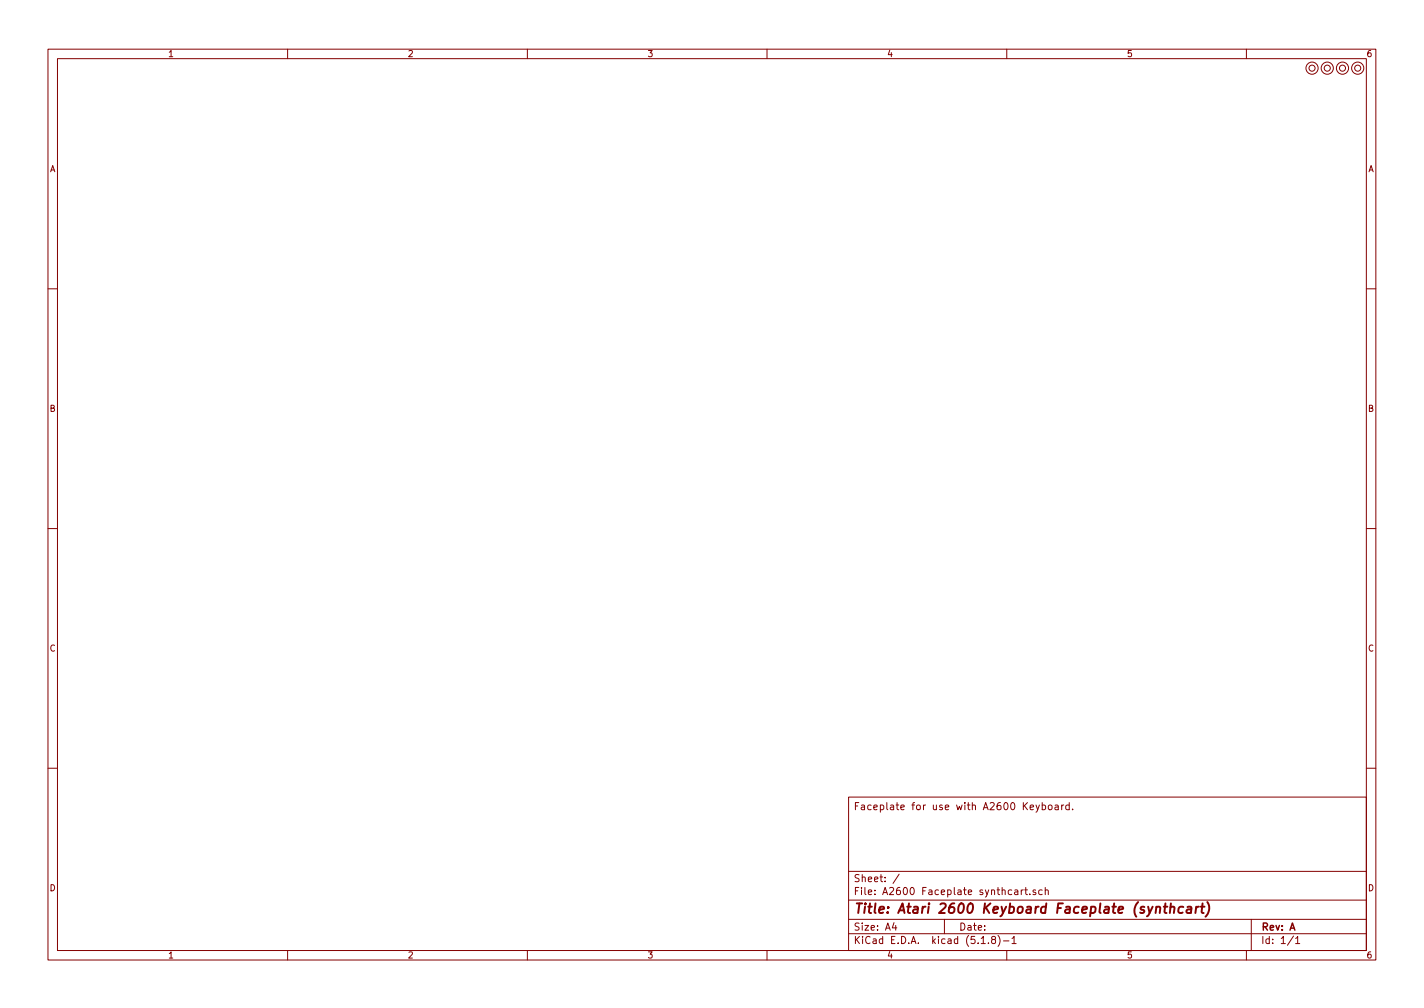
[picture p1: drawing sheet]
<svg xmlns="http://www.w3.org/2000/svg" width="297mm" height="210mm" viewBox="0 0 297 210" stroke-linecap="round" stroke-linejoin="round" font-family="sans-serif">
<g fill="none" stroke="#840000" stroke-width=".21">
<path d="M10 10.3h277v189.9h-277zM12 12.2h273v186.1h-273zM60 10.3v1.9M110 10.3v1.9M160 10.3v1.9M210 10.3v1.9M260 10.3v1.9M10 60.2h2M285 60.2h2M10 110.3h2M285 110.3h2M10 160.2h2"/>
<path d="M177 166.3h108v32h-108zM216.1 167.9l.4 1M216.8 167.9l-.5 1.4-.2 .1M217.4 168l.4-.1 .3 .3-.1 .6-.2 .1-.4-.1M217.4 167.4v1.5M218.7 168l.2-.1 .5 .1v.8l-.2 .1-.5-.1zM220.1 168h.6l.1 .9M220.8 168.3h-.6l-.2 .2 .2 .4 .6-.1M221.5 167.9v1M221.9 167.9l-.4 .3M223 168l-.4-.1-.3 .3 .1 .6 .2 .1 .4-.1M223 167.4v1.5"/>
<path d="M223.7 168.8v.1M285 160.2h2M60 198.3v1.9M110 198.3v1.9M160 198.3v1.9M177 194.8h108M177 191.8h108M177 187.8h108M177 181.8h108M186.5 192.5l-.4 1h1M186.8 193v1M187.6 182.3l-1.3 2"/>
<path d="M197 191.8v3M204.7 196.8h.8M206.2 196.7v.1M207.1 196l-.3-.3 .3-.4 .5 .2-.1 .4a.52 .52 0 0 0-.6 .2 .52 .52 0 0 0 .1 .6l.4 .1 .2-.1 .1-.4-.3-.3M208.2 195.1a1.71 1.71 0 0 1 0 2.3M209.3 196.3h1.2M210 198.3v1.9M211.1 195.8l.4-.5v1.5M211.1 196.8h.9M211.7 185.7h.5l.1 .9M212.3 186h-.5l-.2 .3 .2 .3 .5-.1M213 185.6v1"/>
<path d="M213.5 185.6l-.5 .3M213.7 185.6h.6M214 185.1v1.3l.3 .2M214.8 186.5v.1M216 185.7l-.3-.1-.2 .2v.2l.5 .2v.3h-.5M217.4 185.7l-.4-.1-.3 .3v.6l.3 .1 .4-.1M218 185.7l.2-.1 .4 .1 .1 .9M218 185.1v1.5M260 198.3v1.9M261 191.8v6.5M269.8 195.2l-1.2 2M270.3 195.8l.4-.5v1.5"/>
<path d="M270.3 196.8h.8"/>
<circle cx="273.7" cy="14.2" r=".63"/>
<circle cx="273.7" cy="14.2" r="1.27"/>
<circle cx="276.9" cy="14.2" r=".63"/>
<circle cx="276.9" cy="14.2" r="1.27"/>
<circle cx="280" cy="14.2" r=".63"/>
<circle cx="280" cy="14.2" r="1.27"/>
<circle cx="283.2" cy="14.2" r=".63"/>
<circle cx="283.2" cy="14.2" r="1.27"/>
</g>
<path d="M242.7 189.1h.8M243.1 188.4l-.2 1.8 .1 .1 .3 .1M244.1 189.3l.3-.2 .5 .1v1.2M244.2 188.4l-.2 2M246.8 189.2h-.7l-.3 .3v.6l.3 .3 .6-.1M247.7 189.2h.8l-.1 1.2M248.5 189.6l-.7 .1a.4 .4 0 0 0-.3 .3 .4 .4 0 0 0 .2 .4l.7-.1M249.5 189.1l-.1 1.3M250.1 189.1l-.4 .1-.2 .3M250.5 189.1h.8M250.9 188.4l-.3 1.8 .1 .1 .4 .1M251.8 188.2a2.31 2.31 0 0 1-.3 3" fill="none" stroke="#840000" stroke-width=".41"/>
<text font-size="2.8" fill="#840000" x="178" y="190.5">Title: Atari 2600 Keyboard Faceplate (synthcart)</text>
<g font-size="2.1" fill="#840000">
<text x="178" y="169">Faceplate for use with A2600 Keyboard.</text>
<text x="178" y="184">Sheet: /</text>
<text x="178" y="186.7">File: A2600 Faceplate synthcart.sch</text>
<text x="178" y="196.9">KiCad E.D.A. kicad (5.1.8)-1</text>
<text x="178" y="194.1">Size: A4</text>
<text x="200" y="194.1">Date:</text>
<text x="263" y="194.1">Rev: A</text>
<text x="263" y="196.9">Id: 1/1</text>
</g>
<g font-size="1.8" fill="#840000">
<text x="35" y="11.9">1</text>
<text x="85" y="11.9">2</text>
<text x="135" y="11.9">3</text>
<text x="185" y="11.9">4</text>
<text x="235" y="11.9">5</text>
<text x="285" y="11.9">6</text>
<text x="10.4" y="35.9">A</text>
<text x="285.4" y="35.9">A</text>
<text x="10.4" y="85.9">B</text>
<text x="285.4" y="85.9">B</text>
<text x="10.4" y="135.9">C</text>
<text x="285.4" y="135.9">C</text>
<text x="10.4" y="185.9">D</text>
<text x="285.4" y="185.9">D</text>
<text x="35" y="199.9">1</text>
<text x="85" y="199.9">2</text>
<text x="135" y="199.9">3</text>
<text x="185" y="199.9">4</text>
<text x="235" y="199.9">5</text>
<text x="285" y="199.9">6</text>
</g>
</svg>
